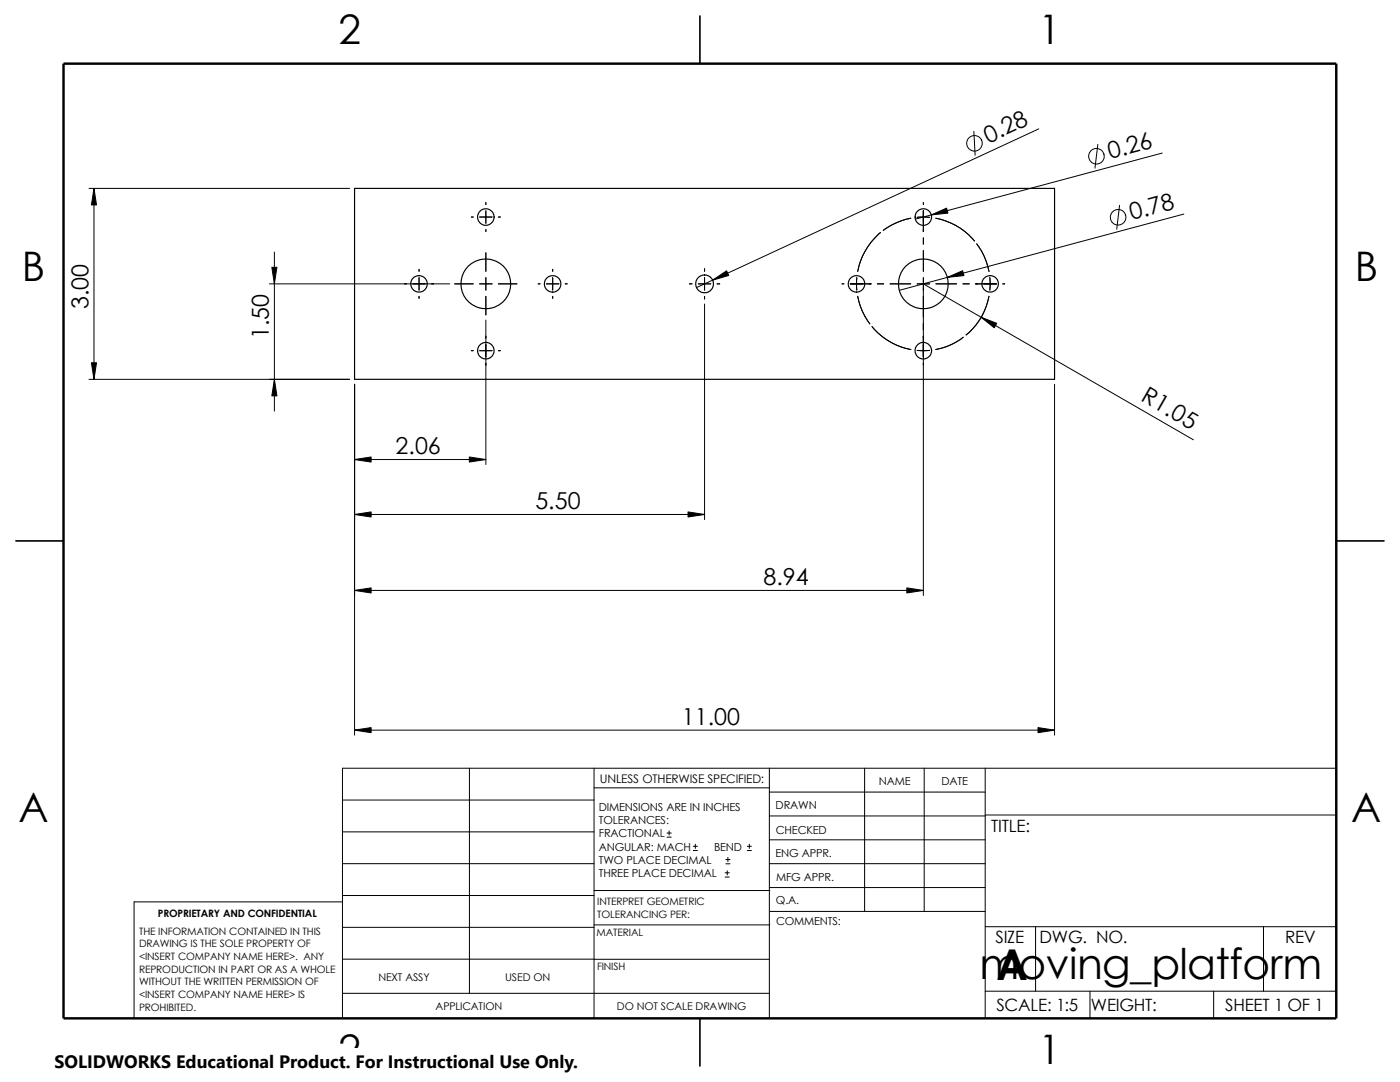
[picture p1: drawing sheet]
<svg xmlns="http://www.w3.org/2000/svg" width="279mm" height="216mm" viewBox="0 0 279 216" stroke-linecap="round" stroke-linejoin="round" font-family="sans-serif">
<g fill="none" stroke="#000" stroke-width=".2">
<path d="M17.8 37.6h52M18.8 37.6v38.1M194.4 26.2l.2 4.8M207.3 25.7l-68.3 31.7M219.1 28.8l-.6 4.7M231.9 30.5l-49.2 13.2M53.8 56.6h35.9M54.8 50.3v31.7M83.6 53.7v.4M83.6 59.1v.4M83.6 55.4v2.5M90.7 56.6h3.7"/>
<path d="M94.1 43.3h.3M95.7 56.6h2.5M95.7 43.3h2.5M97 40.4v.4M97 45.8v.4M97 50.4v3.7M97 59.1v3.7M97 42.1v2.5M97 55.4v2.5M99.5 56.6h3.7M99.5 43.3h.4M107.4 56.6h.4"/>
<path d="M109.1 56.6h2.4M110.3 53.7v.4M110.3 59.1v.4M110.3 55.4v2.5M112.8 56.6h.4M137.6 56.6h.5M139.4 56.6h2.5M140.6 53.6v.5M140.6 59.1v.6M140.6 55.4v2.5M143.1 56.6h.5M168 56.6h.4"/>
<path d="M169.7 56.6h4.1M171 55.4v2.5M171.2 59.1a13 13 0 0 0 2.4 5.5l-.4-.6a13 13 0 0 1-2-4.9zM175.1 56.6h1.3M175.7 46.4a13.5 13.5 0 0 0-4.5 7.8M177.6 56.6h4.2M181.8 43.5a13.7 13.7 0 0 0-5.5 2.5M183 43.4h2.5M183 56.6h2.5M184.3 42.1v4.1M184.3 47.5v1.2M184.3 50v4.1"/>
<path d="M184.3 40.4v.4M184.3 55.4v63.4M184.3 56.6l53.9 31.2M186.8 43.5a13.1 13.1 0 0 1 7.7 4.6M186.8 56.6h4.1M192.2 56.6h1.2M194.7 56.6h4.2M194.9 48.7a13 13 0 0 1 2.5 5.5M197.4 59.1a13.1 13.1 0 0 1-4.6 7.7M197.5 55.4v2.5M200.1 56.6h.4M223.4 41l-.5 4.7"/>
<path d="M236.3 42.7l-56.8 15.2M17.8 75.7h52M70.8 76.7v70M94.1 70h.3M95.7 70h2.5M97 63.9v28.8M99.5 70h.4M140.6 60.7v43M174 65.2a13.2 13.2 0 0 0 7.8 4.5M183 69.9h2.5M192.2 67.3a12.4 12.4 0 0 1-5.4 2.4M210.5 76.7v70"/>
<path d="M70.8 91.7h26.2M70.8 117.8h113.5M70.8 102.7h69.8M68.3 159.6h50.3M70.8 145.7h139.7M93.7 153.3v44.9M118.6 157.2h34.9M118.6 153.3v49.9M153.5 158.1h43.1M153.5 153.3v49.9M172.6 153.3v28.6M184.4 153.3v28.6"/>
<path d="M196.6 153.3v49.9M266.7 153.3h-198.4v49.9M68.3 172.3h50.3M68.3 166h50.3M68.3 178.7h50.3M68.3 180h-41.5v23.2M118.6 177.7h35M133.1 167h.9M133.1 166.2h.9M133.5 165.8v.8M138.3 169.7h.9M138.3 168.9h.9"/>
<path d="M138.8 168.4v.9M144.7 175h.8M144.7 174.2h.8M144.9 172.4h.8M144.9 171.5h.8M145.1 173.8v.8M145.3 171.1v.8M149.1 169.7h.9M149.1 168.9h.9M149.5 168.4v.9M153.5 162.8h43.1M153.5 167.6h43.1"/>
<path d="M153.5 177.1h43.1M153.5 172.3h43.1M196.6 162.6h70.1M68.3 185h50.3M68.3 198.2h85.2M68.3 191.4h85.2M118.6 184.6h35M153.6 181.9h43M196.6 184.9h70.1M196.6 197.8h70.1M206.7 184.9v12.9M217.5 197.8v5.4"/>
<path d="M242.2 197.8v5.4M252.2 184.9v12.9"/>
<circle cx="194.5" cy="28.6" r="1.56"/>
<circle cx="218.8" cy="31.2" r="1.56"/>
<circle cx="223.1" cy="43.4" r="1.55"/>
</g>
<g fill="none" stroke="#000" stroke-width=".23">
<path d="M139.7 3.2v9.5M70.8 37.6h139.7v38.1h-139.7zM3.2 107.9h9.5M266.7 107.9h9.5M139.7 203.2v9.5"/>
<circle cx="83.6" cy="56.6" r="1.65"/>
<circle cx="97" cy="56.6" r="5"/>
<circle cx="97" cy="43.3" r="1.66"/>
<circle cx="110.3" cy="56.6" r="1.65"/>
<circle cx="140.6" cy="56.6" r="1.78"/>
<circle cx="170.9" cy="56.6" r="1.65"/>
<circle cx="184.3" cy="56.6" r="5"/>
<circle cx="184.3" cy="43.3" r="1.65"/>
<circle cx="197.6" cy="56.6" r="1.65"/>
<circle cx="97" cy="70" r="1.65"/>
<circle cx="184.3" cy="70" r="1.66"/>
</g>
<path d="M12.7 12.7h254v190.5h-254z" fill="none" stroke="#000" stroke-width=".49"/>
<g fill="#000" stroke="#000" stroke-width=".2">
<path d="M18.8 37.6l.5 3.3h-1.1z" fill-rule="evenodd"/>
<path d="M54.3 53.3h1l-.5 3.3z" fill-rule="evenodd"/>
<path d="M142.2 55.9l2.8-1.9 .4 1z" fill-rule="evenodd"/>
<path d="M185.9 42.9l3-1.4 .3 1z" fill-rule="evenodd"/>
<path d="M189.1 55.4l3-1.4 .3 1z" fill-rule="evenodd"/>
<path d="M18.2 72.4h1.1l-.5 3.3z" fill-rule="evenodd"/>
<path d="M54.8 75.7l.5 3.3h-1z" fill-rule="evenodd"/>
<path d="M195.8 63.3l3.1 1.2-.5 .9z" fill-rule="evenodd"/>
<path d="M70.8 91.7l3.3-.5v1z" fill-rule="evenodd"/>
<path d="M93.7 91.2l3.3 .5-3.3 .5z" fill-rule="evenodd"/>
<path d="M70.8 102.7l3.3-.5v1z" fill-rule="evenodd"/>
<path d="M70.8 117.8l3.3-.5v1z" fill-rule="evenodd"/>
<path d="M137.3 102.2l3.3 .5-3.3 .5z" fill-rule="evenodd"/>
<path d="M181 117.3l3.3 .5-3.3 .5z" fill-rule="evenodd"/>
<path d="M70.8 145.7l3.3-.5v1z" fill-rule="evenodd"/>
<path d="M207.2 145.2l3.3 .5-3.3 .5z" fill-rule="evenodd"/>
</g>
<path d="M10.9 209.2h104.7v6.7h-104.7z" fill="#fff"/>
<g font-size="8.5">
<text x="195.5" y="195.3">moving_platform</text>
<text x="198.9" y="195.5">A</text>
</g>
<g font-size="8.1">
<text x="67.6" y="8.8">2</text>
<text x="207.3" y="8.8">1</text>
<text x="4.4" y="56.1">B</text>
<text x="270.4" y="56.1">B</text>
<text x="3.7" y="164.1">A</text>
<text x="269.7" y="164.1">A</text>
<text x="67.6" y="212.3">2</text>
<text x="207.3" y="212.3">1</text>
</g>
<g font-size="4.7">
<text x="197.3" y="28.7" transform="rotate(-25 197.3 28.7)">0.28</text>
<text x="221.6" y="31.7" transform="rotate(-15 221.6 31.7)">0.26</text>
<text x="225.9" y="43.9" transform="rotate(-15 225.9 43.9)">0.78</text>
<text x="17.7" y="61.7" transform="rotate(-90 17.7 61.7)">3.00</text>
<text x="53.7" y="67.7" transform="rotate(-90 53.7 67.7)">1.50</text>
<text x="227.5" y="79.9" transform="rotate(30 227.5 79.9)">R1.05</text>
<text x="79" y="90.7">2.06</text>
<text x="106.8" y="101.6">5.50</text>
<text x="152.4" y="116.8">8.94</text>
<text x="136.1" y="144.7">11.00</text>
</g>
<text font-size="3.6" x="10.9" y="213">SOLIDWORKS Educational Product. For Instructional Use Only.</text>
<g font-size="3.4">
<text x="197.8" y="166">TITLE:</text>
<text x="198.7" y="188.1">SIZE</text>
<text x="207.5" y="188.1">DWG. NO.</text>
<text x="256.5" y="188.2">REV</text>
<text x="198.8" y="201.7">SCALE: 1:5</text>
<text x="217.7" y="201.7">WEIGHT:</text>
<text x="244.5" y="201.7">SHEET 1 OF 1</text>
</g>
<text font-size="2.4" x="119.7" y="156.2">UNLESS OTHERWISE SPECIFIED:</text>
<g font-size="2.2">
<text x="119.5" y="161.8">DIMENSIONS ARE IN INCHES</text>
<text x="154.8" y="161.5">DRAWN</text>
<text x="175.4" y="156.7">NAME</text>
<text x="187.9" y="156.7">DATE</text>
<text x="119.5" y="164.4">TOLERANCES:</text>
<text x="119.5" y="167.1">FRACTIONAL</text>
<text x="154.8" y="166.3">CHECKED</text>
<text x="119.5" y="172.4">TWO PLACE DECIMAL</text>
<text x="119.5" y="169.7">ANGULAR: MACH</text>
<text x="142.5" y="169.7">BEND</text>
<text x="154.8" y="171">ENG APPR.</text>
<text x="119.5" y="175">THREE PLACE DECIMAL</text>
<text x="154.9" y="175.7">MFG APPR.</text>
<text x="154.9" y="180.4">Q.A.</text>
<text x="154.9" y="184.7">COMMENTS:</text>
</g>
<g font-size="2.1">
<text x="75.5" y="195.7">NEXT ASSY</text>
<text x="100.8" y="195.7">USED ON</text>
<text x="86.9" y="201.6">APPLICATION</text>
<text x="123.1" y="201.6">DO NOT SCALE DRAWING</text>
</g>
<g font-size="2">
<text x="31.5" y="182.9">PROPRIETARY AND CONFIDENTIAL</text>
<text x="119.2" y="183.1">TOLERANCING PER:</text>
<text x="119.2" y="180.6">INTERPRET GEOMETRIC</text>
<text x="27.7" y="186.5">THE INFORMATION CONTAINED IN THIS</text>
<text x="27.7" y="189.1">DRAWING IS THE SOLE PROPERTY OF</text>
<text x="27.7" y="191.6">&lt;INSERT COMPANY NAME HERE&gt;. ANY</text>
<text x="119.1" y="186.7">MATERIAL</text>
<text x="27.7" y="194.1">REPRODUCTION IN PART OR AS A WHOLE</text>
<text x="27.7" y="196.6">WITHOUT THE WRITTEN PERMISSION OF</text>
<text x="119.1" y="193.5">FINISH</text>
<text x="27.7" y="199.2">&lt;INSERT COMPANY NAME HERE&gt; IS</text>
<text x="27.7" y="201.7">PROHIBITED.</text>
</g>
</svg>
